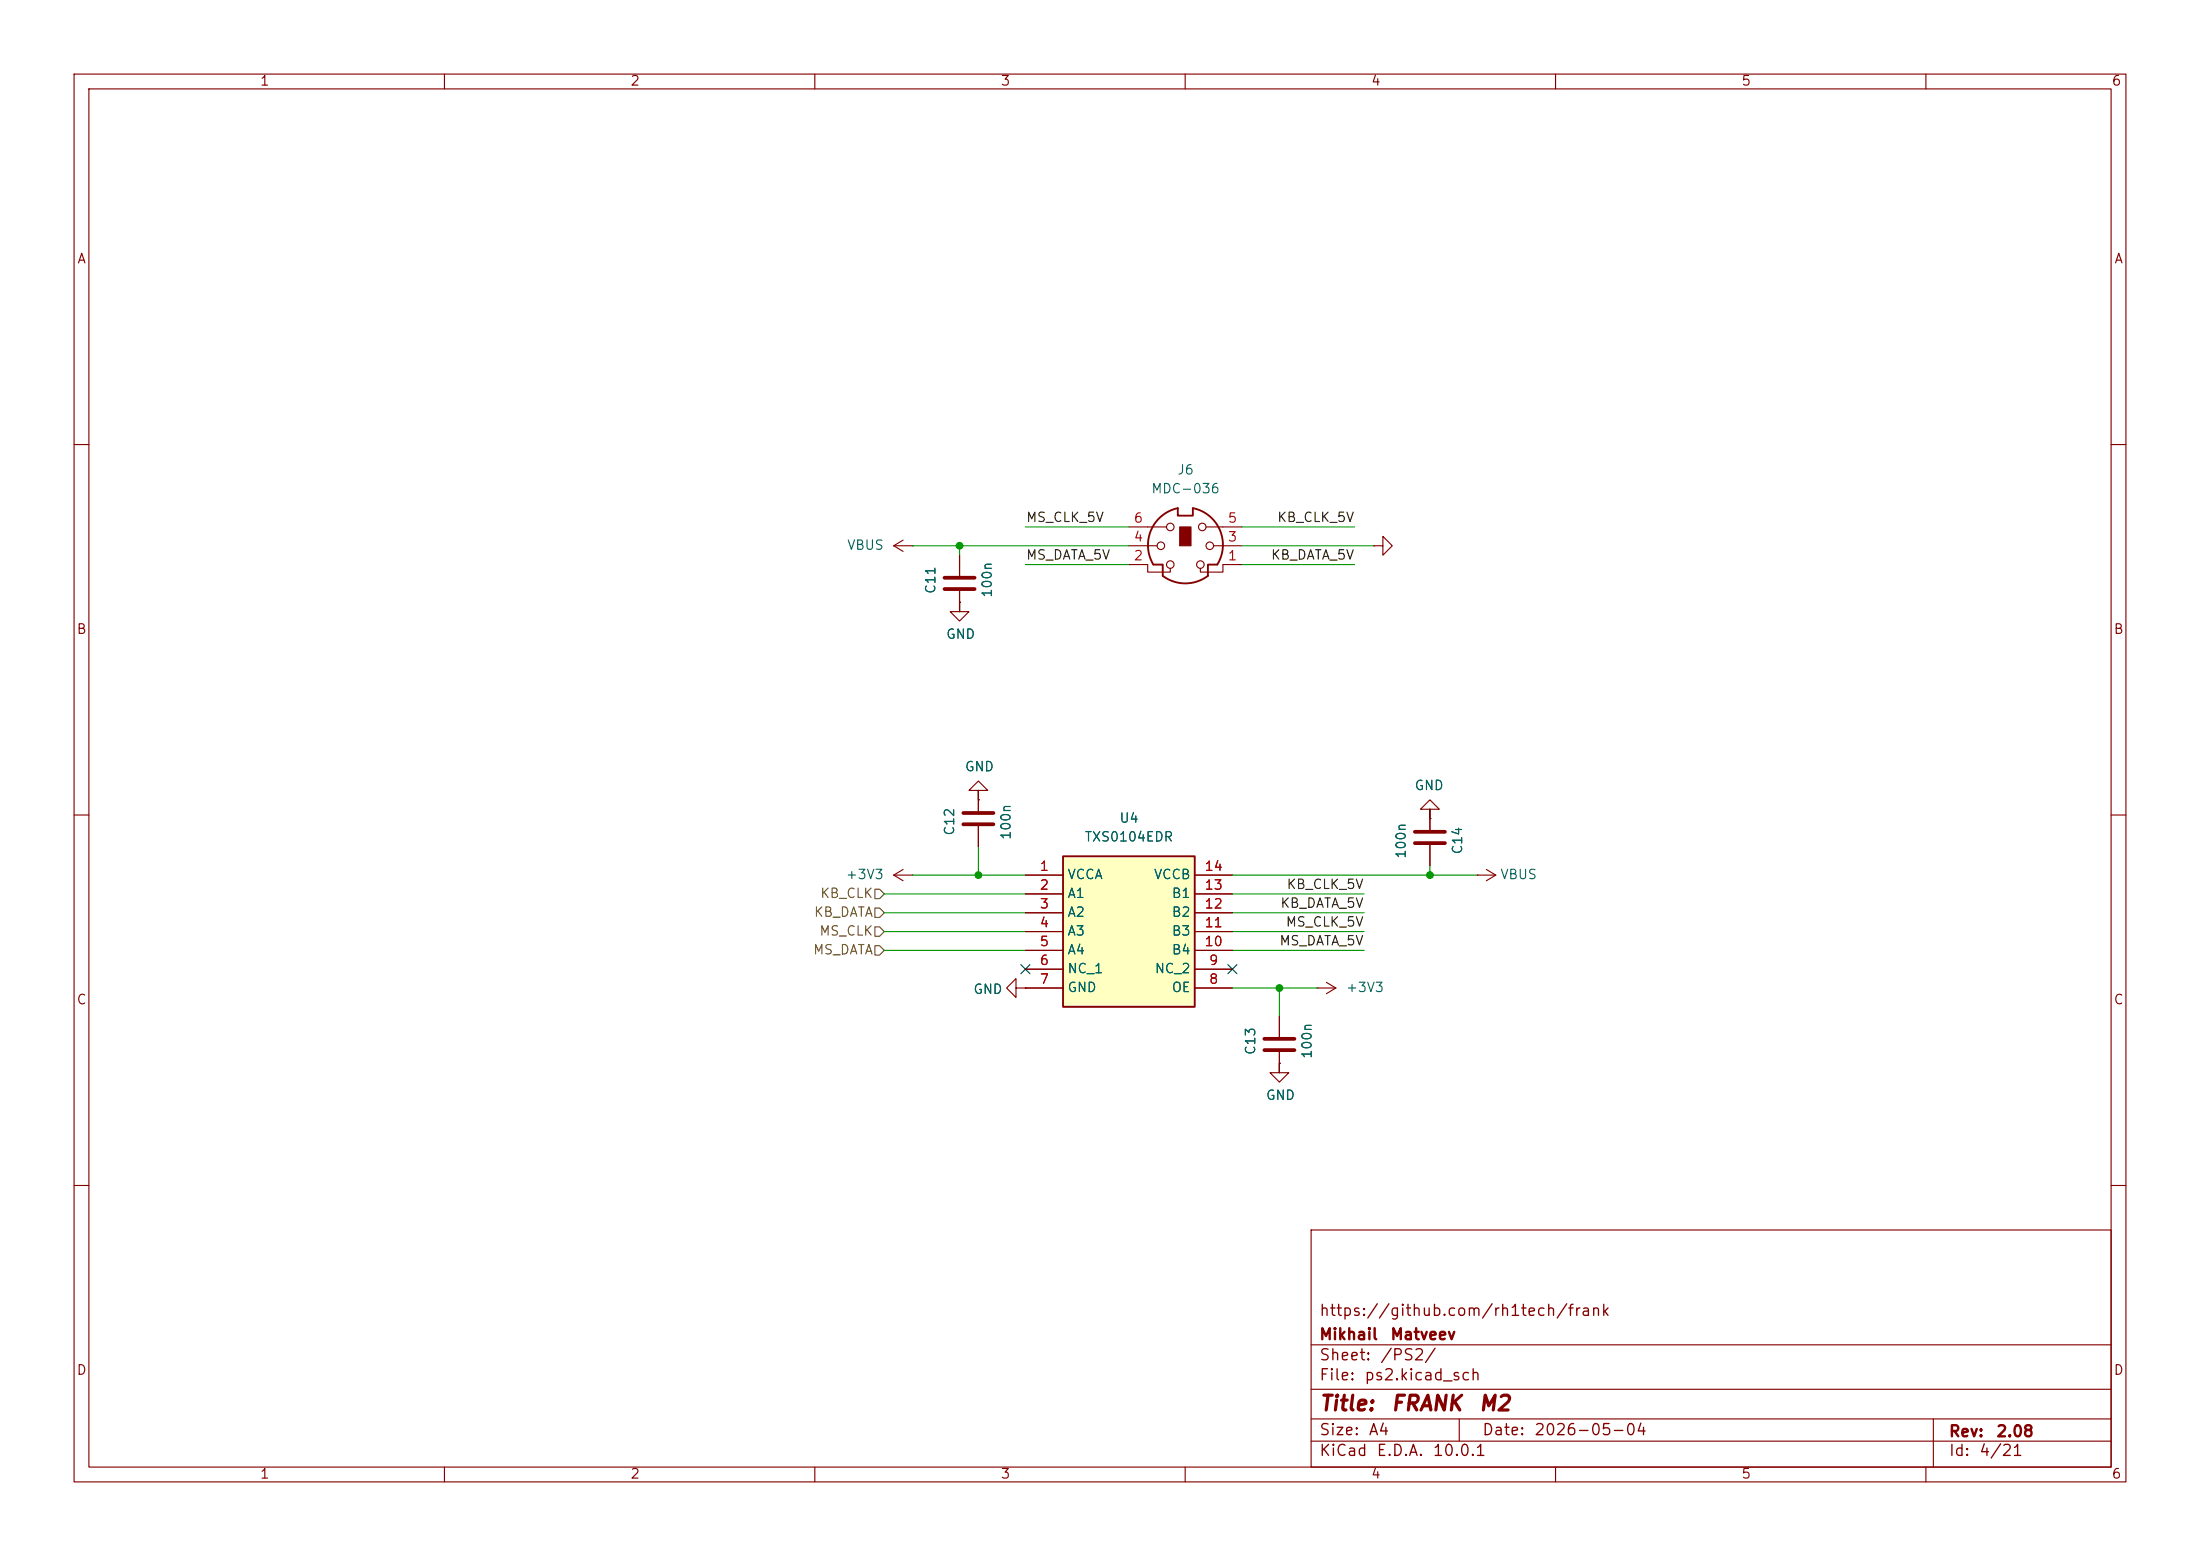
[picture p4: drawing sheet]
(kicad_sch
 (version 20260306)
 (generator "eeschema")
 (generator_version "10.0")
 (paper "A4")
 (title_block
  (title "${NAME} ${MODEL}")
  (date "${DATE}")
  (rev "${VERSION}")
  (company "Mikhail Matveev")
  (comment 1 "https://github.com/rh1tech/frank"))
 (lib_symbols
  (symbol "FRANK:C"
   (pin_numbers (hide yes))
   (pin_names
    (offset 0.254)) (exclude_from_sim no) (in_bom yes) (on_board yes)
   (in_pos_files yes)
   (duplicate_pin_numbers_are_jumpers no)
   (property "Reference" "C" (at 0.635 2.54 0) (show_name no) (do_not_autoplace no) (effects (font (size 1.27 1.27)) (justify left)))
   (property "Value" "C" (at 0.635 -2.54 0) (show_name no) (do_not_autoplace no) (effects (font (size 1.27 1.27)) (justify left)))
   (property "Footprint" "" (at 0.9652 -3.81 0) (show_name no) (do_not_autoplace no) (hide yes) (effects (font (size 1.27 1.27))))
   (property "Datasheet" "" (at 0 0 0) (show_name no) (do_not_autoplace no) (hide yes) (effects (font (size 1.27 1.27))))
   (property "Description" "Unpolarized capacitor" (at 0 0 0) (show_name no) (do_not_autoplace no) (hide yes) (effects (font (size 1.27 1.27))))
   (symbol "C_0_1"
    (polyline (pts (xy -2.032 0.762) (xy 2.032 0.762)) (stroke (width 0.508) (type default)) (fill (type none)))
    (polyline (pts (xy -2.032 -0.762) (xy 2.032 -0.762)) (stroke (width 0.508) (type default)) (fill (type none))))
   (symbol "C_1_1"
    (pin passive line (at 0 3.81 270) (length 2.794) (name "" (effects (font (size 1.27 1.27)))) (number "1" (effects (font (size 1.27 1.27)))))
    (pin passive line (at 0 -3.81 90) (length 2.794) (name "" (effects (font (size 1.27 1.27)))) (number "2" (effects (font (size 1.27 1.27))))))
   (embedded_fonts no))
  (symbol "FRANK:Mini-DIN-6"
   (pin_names
    (offset 1.016)) (exclude_from_sim no) (in_bom yes) (on_board yes)
   (in_pos_files yes)
   (duplicate_pin_numbers_are_jumpers no)
   (property "Reference" "J" (at 0 6.35 0) (show_name no) (do_not_autoplace no) (effects (font (size 1.27 1.27))))
   (property "Value" "Mini-DIN-6" (at 0 -6.35 0) (show_name no) (do_not_autoplace no) (effects (font (size 1.27 1.27))))
   (property "Footprint" "" (at 0 0 0) (show_name no) (do_not_autoplace no) (hide yes) (effects (font (size 1.27 1.27))))
   (property "Datasheet" "http://service.powerdynamics.com/ec/Catalog17/Section%2011.pdf" (at 0 0 0) (show_name no) (do_not_autoplace no) (hide yes) (effects (font (size 1.27 1.27))))
   (property "Description" "6-pin Mini-DIN connector" (at 0 0 0) (show_name no) (do_not_autoplace no) (hide yes) (effects (font (size 1.27 1.27))))
   (symbol "Mini-DIN-6_0_1"
    (polyline (pts (xy -4.318 -2.54) (xy -3.048 -2.54) (xy -3.048 -4.064)) (stroke (width 0.254) (type default)) (fill (type none)))
    (polyline (pts (xy -3.81 0) (xy -5.08 0)) (stroke (width 0) (type default)) (fill (type none)))
    (circle (center -3.302 0) (radius 0.508) (stroke (width 0) (type default)) (fill (type none)))
    (polyline (pts (xy -2.54 2.54) (xy -5.08 2.54)) (stroke (width 0) (type default)) (fill (type none)))
    (circle (center -2.032 2.54) (radius 0.508) (stroke (width 0) (type default)) (fill (type none)))
    (circle (center -2.032 -2.54) (radius 0.508) (stroke (width 0) (type default)) (fill (type none)))
    (polyline (pts (xy -2.032 -3.048) (xy -2.032 -3.556) (xy -5.08 -3.556) (xy -5.08 -2.54)) (stroke (width 0) (type default)) (fill (type none)))
    (polyline (pts (xy -1.016 5.08) (xy -1.016 4.064) (xy 1.016 4.064) (xy 1.016 5.08)) (stroke (width 0.254) (type default)) (fill (type none)))
    (rectangle (start -0.762 2.54) (end 0.762 0) (stroke (width 0) (type default)) (fill (type outline)))
    (arc (start 3.048 -4.064) (mid 0 -5.08) (end -3.048 -4.064) (stroke (width 0.254) (type default)) (fill (type none)))
    (arc (start 1.016 5.08) (mid 4.6646 2.1356) (end 4.318 -2.54) (stroke (width 0.254) (type default)) (fill (type none)))
    (arc (start -4.318 -2.54) (mid -4.6241 2.1181) (end -1.016 5.08) (stroke (width 0.254) (type default)) (fill (type none)))
    (circle (center 2.032 -2.54) (radius 0.508) (stroke (width 0) (type default)) (fill (type none)))
    (polyline (pts (xy 2.032 -3.048) (xy 2.032 -3.556) (xy 5.08 -3.556) (xy 5.08 -2.54)) (stroke (width 0) (type default)) (fill (type none)))
    (circle (center 2.286 2.54) (radius 0.508) (stroke (width 0) (type default)) (fill (type none)))
    (polyline (pts (xy 2.794 2.54) (xy 5.08 2.54)) (stroke (width 0) (type default)) (fill (type none)))
    (circle (center 3.302 0) (radius 0.508) (stroke (width 0) (type default)) (fill (type none)))
    (polyline (pts (xy 4.318 -2.54) (xy 3.048 -2.54) (xy 3.048 -4.064)) (stroke (width 0.254) (type default)) (fill (type none)))
    (polyline (pts (xy 5.08 0) (xy 3.81 0)) (stroke (width 0) (type default)) (fill (type none))))
   (symbol "Mini-DIN-6_1_1"
    (pin passive line (at 7.62 -2.54 180) (length 2.54) (name "" (effects (font (size 1.27 1.27)))) (number "1" (effects (font (size 1.27 1.27)))))
    (pin passive line (at -7.62 -2.54 0) (length 2.54) (name "" (effects (font (size 1.27 1.27)))) (number "2" (effects (font (size 1.27 1.27)))))
    (pin passive line (at 7.62 0 180) (length 2.54) (name "" (effects (font (size 1.27 1.27)))) (number "3" (effects (font (size 1.27 1.27)))))
    (pin passive line (at -7.62 0 0) (length 2.54) (name "" (effects (font (size 1.27 1.27)))) (number "4" (effects (font (size 1.27 1.27)))))
    (pin passive line (at 7.62 2.54 180) (length 2.54) (name "" (effects (font (size 1.27 1.27)))) (number "5" (effects (font (size 1.27 1.27)))))
    (pin passive line (at -7.62 2.54 0) (length 2.54) (name "" (effects (font (size 1.27 1.27)))) (number "6" (effects (font (size 1.27 1.27))))))
   (embedded_fonts no))
  (symbol "FRANK:TXS0104EDR" (exclude_from_sim no) (in_bom yes) (on_board yes)
   (in_pos_files yes)
   (duplicate_pin_numbers_are_jumpers no)
   (property "Reference" "IC" (at 24.13 7.62 0) (show_name no) (do_not_autoplace no) (effects (font (size 1.27 1.27)) (justify left top)))
   (property "Value" "TXS0104EDR" (at 24.13 5.08 0) (show_name no) (do_not_autoplace no) (effects (font (size 1.27 1.27)) (justify left top)))
   (property "Footprint" "FRANK:SOIC-14_P1.27mm" (at 24.13 -94.92 0) (show_name no) (do_not_autoplace no) (hide yes) (effects (font (size 1.27 1.27)) (justify left top)))
   (property "Datasheet" "http://www.ti.com/lit/gpn/txs0104e" (at 24.13 -194.92 0) (show_name no) (do_not_autoplace no) (hide yes) (effects (font (size 1.27 1.27)) (justify left top)))
   (property "Description" "4-Bit Bidirectional Voltage-Level Shifter for Open-Drain and Push-Pull Applications" (at 0 0 0) (show_name no) (do_not_autoplace no) (hide yes) (effects (font (size 1.27 1.27))))
   (property "Height" "1.75" (at 24.13 -394.92 0) (show_name no) (do_not_autoplace no) (hide yes) (effects (font (size 1.27 1.27)) (justify left top)))
   (property "Mouser Part Number" "595-TXS0104EDR" (at 24.13 -494.92 0) (show_name no) (do_not_autoplace no) (hide yes) (effects (font (size 1.27 1.27)) (justify left top)))
   (property "Mouser Price/Stock" "https://www.mouser.co.uk/ProductDetail/Texas-Instruments/TXS0104EDR?qs=7kv20MEVUljeQYQBZTsYxg%3D%3D" (at 24.13 -594.92 0) (show_name no) (do_not_autoplace no) (hide yes) (effects (font (size 1.27 1.27)) (justify left top)))
   (property "Manufacturer_Name" "Texas Instruments" (at 24.13 -694.92 0) (show_name no) (do_not_autoplace no) (hide yes) (effects (font (size 1.27 1.27)) (justify left top)))
   (property "Manufacturer_Part_Number" "TXS0104EDR" (at 24.13 -794.92 0) (show_name no) (do_not_autoplace no) (hide yes) (effects (font (size 1.27 1.27)) (justify left top)))
   (symbol "TXS0104EDR_1_1"
    (rectangle (start 5.08 2.54) (end 22.86 -17.78) (stroke (width 0.254) (type default)) (fill (type background)))
    (pin passive line (at 0 0 0) (length 5.08) (name "VCCA" (effects (font (size 1.27 1.27)))) (number "1" (effects (font (size 1.27 1.27)))))
    (pin passive line (at 0 -2.54 0) (length 5.08) (name "A1" (effects (font (size 1.27 1.27)))) (number "2" (effects (font (size 1.27 1.27)))))
    (pin passive line (at 0 -5.08 0) (length 5.08) (name "A2" (effects (font (size 1.27 1.27)))) (number "3" (effects (font (size 1.27 1.27)))))
    (pin passive line (at 0 -7.62 0) (length 5.08) (name "A3" (effects (font (size 1.27 1.27)))) (number "4" (effects (font (size 1.27 1.27)))))
    (pin passive line (at 0 -10.16 0) (length 5.08) (name "A4" (effects (font (size 1.27 1.27)))) (number "5" (effects (font (size 1.27 1.27)))))
    (pin passive line (at 0 -12.7 0) (length 5.08) (name "NC_1" (effects (font (size 1.27 1.27)))) (number "6" (effects (font (size 1.27 1.27)))))
    (pin passive line (at 0 -15.24 0) (length 5.08) (name "GND" (effects (font (size 1.27 1.27)))) (number "7" (effects (font (size 1.27 1.27)))))
    (pin passive line (at 27.94 -15.24 180) (length 5.08) (name "OE" (effects (font (size 1.27 1.27)))) (number "8" (effects (font (size 1.27 1.27)))))
    (pin passive line (at 27.94 -12.7 180) (length 5.08) (name "NC_2" (effects (font (size 1.27 1.27)))) (number "9" (effects (font (size 1.27 1.27)))))
    (pin passive line (at 27.94 -10.16 180) (length 5.08) (name "B4" (effects (font (size 1.27 1.27)))) (number "10" (effects (font (size 1.27 1.27)))))
    (pin passive line (at 27.94 -7.62 180) (length 5.08) (name "B3" (effects (font (size 1.27 1.27)))) (number "11" (effects (font (size 1.27 1.27)))))
    (pin passive line (at 27.94 -5.08 180) (length 5.08) (name "B2" (effects (font (size 1.27 1.27)))) (number "12" (effects (font (size 1.27 1.27)))))
    (pin passive line (at 27.94 -2.54 180) (length 5.08) (name "B1" (effects (font (size 1.27 1.27)))) (number "13" (effects (font (size 1.27 1.27)))))
    (pin passive line (at 27.94 0 180) (length 5.08) (name "VCCB" (effects (font (size 1.27 1.27)))) (number "14" (effects (font (size 1.27 1.27))))))
   (embedded_fonts no))
  (symbol "power:+3V3"
   (power global)
   (pin_numbers (hide yes))
   (pin_names
    (offset 0) (hide yes)) (exclude_from_sim no) (in_bom yes) (on_board yes)
   (in_pos_files yes)
   (duplicate_pin_numbers_are_jumpers no)
   (property "Reference" "#PWR" (at 0 -3.81 0) (show_name no) (do_not_autoplace no) (hide yes) (effects (font (size 1.27 1.27))))
   (property "Value" "+3V3" (at 0 3.556 0) (show_name no) (do_not_autoplace no) (effects (font (size 1.27 1.27))))
   (property "Footprint" "" (at 0 0 0) (show_name no) (do_not_autoplace no) (hide yes) (effects (font (size 1.27 1.27))))
   (property "Datasheet" "" (at 0 0 0) (show_name no) (do_not_autoplace no) (hide yes) (effects (font (size 1.27 1.27))))
   (property "Description" "Power symbol creates a global label with name \"+3V3\"" (at 0 0 0) (show_name no) (do_not_autoplace no) (hide yes) (effects (font (size 1.27 1.27))))
   (symbol "+3V3_0_1"
    (polyline (pts (xy -0.762 1.27) (xy 0 2.54)) (stroke (width 0) (type default)) (fill (type none)))
    (polyline (pts (xy 0 2.54) (xy 0.762 1.27)) (stroke (width 0) (type default)) (fill (type none)))
    (polyline (pts (xy 0 0) (xy 0 2.54)) (stroke (width 0) (type default)) (fill (type none))))
   (symbol "+3V3_1_1"
    (pin power_in line (at 0 0 90) (length 0) (name "" (effects (font (size 1.27 1.27)))) (number "1" (effects (font (size 1.27 1.27))))))
   (embedded_fonts no))
  (symbol "power:GND"
   (power global)
   (pin_numbers (hide yes))
   (pin_names
    (offset 0) (hide yes)) (exclude_from_sim no) (in_bom yes) (on_board yes)
   (in_pos_files yes)
   (duplicate_pin_numbers_are_jumpers no)
   (property "Reference" "#PWR" (at 0 -6.35 0) (show_name no) (do_not_autoplace no) (hide yes) (effects (font (size 1.27 1.27))))
   (property "Value" "GND" (at 0 -3.81 0) (show_name no) (do_not_autoplace no) (effects (font (size 1.27 1.27))))
   (property "Footprint" "" (at 0 0 0) (show_name no) (do_not_autoplace no) (hide yes) (effects (font (size 1.27 1.27))))
   (property "Datasheet" "" (at 0 0 0) (show_name no) (do_not_autoplace no) (hide yes) (effects (font (size 1.27 1.27))))
   (property "Description" "Power symbol creates a global label with name \"GND\" , ground" (at 0 0 0) (show_name no) (do_not_autoplace no) (hide yes) (effects (font (size 1.27 1.27))))
   (symbol "GND_0_1"
    (polyline (pts (xy 0 0) (xy 0 -1.27) (xy 1.27 -1.27) (xy 0 -2.54) (xy -1.27 -1.27) (xy 0 -1.27)) (stroke (width 0) (type default)) (fill (type none))))
   (symbol "GND_1_1"
    (pin power_in line (at 0 0 270) (length 0) (name "" (effects (font (size 1.27 1.27)))) (number "1" (effects (font (size 1.27 1.27))))))
   (embedded_fonts no))
  (symbol "power:VBUS"
   (power global)
   (pin_numbers (hide yes))
   (pin_names
    (offset 0) (hide yes)) (exclude_from_sim no) (in_bom yes) (on_board yes)
   (in_pos_files yes)
   (duplicate_pin_numbers_are_jumpers no)
   (property "Reference" "#PWR" (at 0 -3.81 0) (show_name no) (do_not_autoplace no) (hide yes) (effects (font (size 1.27 1.27))))
   (property "Value" "VBUS" (at 0 3.556 0) (show_name no) (do_not_autoplace no) (effects (font (size 1.27 1.27))))
   (property "Footprint" "" (at 0 0 0) (show_name no) (do_not_autoplace no) (hide yes) (effects (font (size 1.27 1.27))))
   (property "Datasheet" "" (at 0 0 0) (show_name no) (do_not_autoplace no) (hide yes) (effects (font (size 1.27 1.27))))
   (property "Description" "Power symbol creates a global label with name \"VBUS\"" (at 0 0 0) (show_name no) (do_not_autoplace no) (hide yes) (effects (font (size 1.27 1.27))))
   (symbol "VBUS_0_1"
    (polyline (pts (xy -0.762 1.27) (xy 0 2.54)) (stroke (width 0) (type default)) (fill (type none)))
    (polyline (pts (xy 0 2.54) (xy 0.762 1.27)) (stroke (width 0) (type default)) (fill (type none)))
    (polyline (pts (xy 0 0) (xy 0 2.54)) (stroke (width 0) (type default)) (fill (type none))))
   (symbol "VBUS_1_1"
    (pin power_in line (at 0 0 90) (length 0) (name "" (effects (font (size 1.27 1.27)))) (number "1" (effects (font (size 1.27 1.27))))))
   (embedded_fonts no)))
 (junction
  (at 129.54 73.66)
  (diameter 0)
  (color 0 0 0 0))
 (junction
  (at 193.04 118.11)
  (diameter 0)
  (color 0 0 0 0))
 (junction
  (at 172.72 133.35)
  (diameter 0)
  (color 0 0 0 0))
 (junction
  (at 132.08 118.11)
  (diameter 0)
  (color 0 0 0 0))
 (no_connect
  (at 138.43 130.81))
 (no_connect
  (at 166.37 130.81))
 (wire
  (pts (xy 172.72 137.16) (xy 172.72 133.35))
  (stroke (width 0) (type default)))
 (wire
  (pts (xy 138.43 120.65) (xy 119.38 120.65))
  (stroke (width 0) (type default)))
 (wire
  (pts (xy 185.42 73.66) (xy 167.64 73.66))
  (stroke (width 0) (type default)))
 (wire
  (pts (xy 172.72 144.78) (xy 172.72 143.51))
  (stroke (width 0) (type default)))
 (wire
  (pts (xy 166.37 118.11) (xy 193.04 118.11))
  (stroke (width 0) (type default)))
 (wire
  (pts (xy 123.19 118.11) (xy 132.08 118.11))
  (stroke (width 0) (type default)))
 (wire
  (pts (xy 184.15 128.27) (xy 166.37 128.27))
  (stroke (width 0) (type default)))
 (wire
  (pts (xy 184.15 125.73) (xy 166.37 125.73))
  (stroke (width 0) (type default)))
 (wire
  (pts (xy 172.72 133.35) (xy 166.37 133.35))
  (stroke (width 0) (type default)))
 (wire
  (pts (xy 132.08 106.68) (xy 132.08 107.95))
  (stroke (width 0) (type default)))
 (wire
  (pts (xy 199.39 118.11) (xy 193.04 118.11))
  (stroke (width 0) (type default)))
 (wire
  (pts (xy 138.43 128.27) (xy 119.38 128.27))
  (stroke (width 0) (type default)))
 (wire
  (pts (xy 123.19 73.66) (xy 129.54 73.66))
  (stroke (width 0) (type default)))
 (wire
  (pts (xy 129.54 74.93) (xy 129.54 73.66))
  (stroke (width 0) (type default)))
 (wire
  (pts (xy 138.43 71.12) (xy 152.4 71.12))
  (stroke (width 0) (type default)))
 (wire
  (pts (xy 132.08 114.3) (xy 132.08 118.11))
  (stroke (width 0) (type default)))
 (wire
  (pts (xy 138.43 76.2) (xy 152.4 76.2))
  (stroke (width 0) (type default)))
 (wire
  (pts (xy 193.04 109.22) (xy 193.04 110.49))
  (stroke (width 0) (type default)))
 (wire
  (pts (xy 129.54 82.55) (xy 129.54 81.28))
  (stroke (width 0) (type default)))
 (wire
  (pts (xy 138.43 123.19) (xy 119.38 123.19))
  (stroke (width 0) (type default)))
 (wire
  (pts (xy 129.54 73.66) (xy 152.4 73.66))
  (stroke (width 0) (type default)))
 (wire
  (pts (xy 167.64 71.12) (xy 182.88 71.12))
  (stroke (width 0) (type default)))
 (wire
  (pts (xy 184.15 123.19) (xy 166.37 123.19))
  (stroke (width 0) (type default)))
 (wire
  (pts (xy 167.64 76.2) (xy 182.88 76.2))
  (stroke (width 0) (type default)))
 (wire
  (pts (xy 177.8 133.35) (xy 172.72 133.35))
  (stroke (width 0) (type default)))
 (wire
  (pts (xy 132.08 118.11) (xy 138.43 118.11))
  (stroke (width 0) (type default)))
 (wire
  (pts (xy 138.43 125.73) (xy 119.38 125.73))
  (stroke (width 0) (type default)))
 (wire
  (pts (xy 193.04 116.84) (xy 193.04 118.11))
  (stroke (width 0) (type default)))
 (wire
  (pts (xy 184.15 120.65) (xy 166.37 120.65))
  (stroke (width 0) (type default)))
 (label "KB_CLK_5V"
  (at 184.15 120.65 180)
  (effects (font (size 1.27 1.27)) (justify right bottom)))
 (label "KB_DATA_5V"
  (at 184.15 123.19 180)
  (effects (font (size 1.27 1.27)) (justify right bottom)))
 (label "MS_DATA_5V"
  (at 184.15 128.27 180)
  (effects (font (size 1.27 1.27)) (justify right bottom)))
 (label "MS_CLK_5V"
  (at 184.15 125.73 180)
  (effects (font (size 1.27 1.27)) (justify right bottom)))
 (label "MS_CLK_5V"
  (at 138.43 71.12 0)
  (effects (font (size 1.27 1.27)) (justify left bottom)))
 (label "MS_DATA_5V"
  (at 138.43 76.2 0)
  (effects (font (size 1.27 1.27)) (justify left bottom)))
 (label "KB_CLK_5V"
  (at 182.88 71.12 180)
  (effects (font (size 1.27 1.27)) (justify right bottom)))
 (label "KB_DATA_5V"
  (at 182.88 76.2 180)
  (effects (font (size 1.27 1.27)) (justify right bottom)))
 (hierarchical_label "KB_DATA"
  (shape input)
  (at 119.38 123.19 180)
  (effects (font (size 1.27 1.27)) (justify right)))
 (hierarchical_label "MS_DATA"
  (shape input)
  (at 119.38 128.27 180)
  (effects (font (size 1.27 1.27)) (justify right)))
 (hierarchical_label "MS_CLK"
  (shape input)
  (at 119.38 125.73 180)
  (effects (font (size 1.27 1.27)) (justify right)))
 (hierarchical_label "KB_CLK"
  (shape input)
  (at 119.38 120.65 180)
  (effects (font (size 1.27 1.27)) (justify right)))
 (symbol
  (lib_id "FRANK:C")
  (at 129.54 78.74 0)
  (unit 1)
  (body_style 1)
  (exclude_from_sim no)
  (in_bom yes)
  (on_board yes)
  (in_pos_files yes)
  (dnp no)
  (property "Reference" "C11" (at 125.73 80.264 90) (show_name no) (do_not_autoplace no) (effects (font (size 1.27 1.27)) (justify left)))
  (property "Value" "100n" (at 133.35 80.772 90) (show_name no) (do_not_autoplace no) (effects (font (size 1.27 1.27)) (justify left)))
  (property "Footprint" "FRANK:C_0805_2012Metric" (at 130.5052 82.55 0) (hide yes) (show_name no) (do_not_autoplace no) (effects (font (size 1.27 1.27))))
  (property "Datasheet" "" (at 129.54 78.74 0) (hide yes) (show_name no) (do_not_autoplace no) (effects (font (size 1.27 1.27))))
  (property "Description" "Unpolarized capacitor" (at 129.54 78.74 0) (hide yes) (show_name no) (do_not_autoplace no) (effects (font (size 1.27 1.27))))
  (property "AliExpress" "https://www.aliexpress.com/item/33008008276.html" (at 129.54 78.74 0) (hide yes) (show_name no) (do_not_autoplace no) (effects (font (size 1.27 1.27))))
  (property "Attrition Qty" "" (at 129.54 78.74 90) (hide yes) (show_name no) (do_not_autoplace no) (effects (font (size 1.27 1.27))))
  (property "Category" "" (at 129.54 78.74 90) (hide yes) (show_name no) (do_not_autoplace no) (effects (font (size 1.27 1.27))))
  (property "Class" "" (at 129.54 78.74 90) (hide yes) (show_name no) (do_not_autoplace no) (effects (font (size 1.27 1.27))))
  (property "Crystal Type" "" (at 129.54 78.74 90) (hide yes) (show_name no) (do_not_autoplace no) (effects (font (size 1.27 1.27))))
  (property "Frequency" "" (at 129.54 78.74 90) (hide yes) (show_name no) (do_not_autoplace no) (effects (font (size 1.27 1.27))))
  (property "Frequency Stability" "" (at 129.54 78.74 90) (hide yes) (show_name no) (do_not_autoplace no) (effects (font (size 1.27 1.27))))
  (property "Frequency Tolerance" "" (at 129.54 78.74 90) (hide yes) (show_name no) (do_not_autoplace no) (effects (font (size 1.27 1.27))))
  (property "Load Capacitance" "" (at 129.54 78.74 90) (hide yes) (show_name no) (do_not_autoplace no) (effects (font (size 1.27 1.27))))
  (property "Manufacturer" "" (at 129.54 78.74 90) (hide yes) (show_name no) (do_not_autoplace no) (effects (font (size 1.27 1.27))))
  (property "Minimum Qty" "" (at 129.54 78.74 90) (hide yes) (show_name no) (do_not_autoplace no) (effects (font (size 1.27 1.27))))
  (property "Normal Temperature Frequency Tolerance" "" (at 129.54 78.74 90) (hide yes) (show_name no) (do_not_autoplace no) (effects (font (size 1.27 1.27))))
  (property "Operating Temperature" "" (at 129.54 78.74 90) (hide yes) (show_name no) (do_not_autoplace no) (effects (font (size 1.27 1.27))))
  (property "Part" "" (at 129.54 78.74 90) (hide yes) (show_name no) (do_not_autoplace no) (effects (font (size 1.27 1.27))))
  (property "Process" "" (at 129.54 78.74 90) (hide yes) (show_name no) (do_not_autoplace no) (effects (font (size 1.27 1.27))))
  (property "Stock" "" (at 129.54 78.74 90) (hide yes) (show_name no) (do_not_autoplace no) (effects (font (size 1.27 1.27))))
  (property "Type" "" (at 129.54 78.74 90) (hide yes) (show_name no) (do_not_autoplace no) (effects (font (size 1.27 1.27))))
  (pin "1")
  (pin "2"))
 (symbol
  (lib_id "power:+3V3")
  (at 177.8 133.35 270)
  (unit 1)
  (body_style 1)
  (exclude_from_sim no)
  (in_bom yes)
  (on_board yes)
  (in_pos_files yes)
  (dnp no)
  (fields_autoplaced yes)
  (property "Reference" "#PWR051" (at 173.99 133.35 0) (hide yes) (show_name no) (do_not_autoplace no) (effects (font (size 1.27 1.27))))
  (property "Value" "+3V3" (at 181.61 133.3499 90) (show_name no) (do_not_autoplace no) (effects (font (size 1.27 1.27)) (justify left)))
  (property "Footprint" "" (at 177.8 133.35 0) (hide yes) (show_name no) (do_not_autoplace no) (effects (font (size 1.27 1.27))))
  (property "Datasheet" "" (at 177.8 133.35 0) (hide yes) (show_name no) (do_not_autoplace no) (effects (font (size 1.27 1.27))))
  (property "Description" "Power symbol creates a global label with name \"+3V3\"" (at 177.8 133.35 0) (hide yes) (show_name no) (do_not_autoplace no) (effects (font (size 1.27 1.27))))
  (pin "1"))
 (symbol
  (lib_id "FRANK:Mini-DIN-6")
  (at 160.02 73.66 0)
  (unit 1)
  (body_style 1)
  (exclude_from_sim no)
  (in_bom yes)
  (on_board yes)
  (in_pos_files yes)
  (dnp no)
  (fields_autoplaced yes)
  (property "Reference" "J6" (at 160.0377 63.5 0) (show_name no) (do_not_autoplace no) (effects (font (size 1.27 1.27))))
  (property "Value" "MDC-036" (at 160.0377 66.04 0) (show_name no) (do_not_autoplace no) (effects (font (size 1.27 1.27))))
  (property "Footprint" "FRANK:MiniDIN_6pin_Female" (at 160.02 73.66 0) (hide yes) (show_name no) (do_not_autoplace no) (effects (font (size 1.27 1.27))))
  (property "Datasheet" "http://service.powerdynamics.com/ec/Catalog17/Section%2011.pdf" (at 160.02 73.66 0) (hide yes) (show_name no) (do_not_autoplace no) (effects (font (size 1.27 1.27))))
  (property "Description" "6-pin Mini-DIN connector" (at 160.02 73.66 0) (hide yes) (show_name no) (do_not_autoplace no) (effects (font (size 1.27 1.27))))
  (property "AliExpress" "https://www.aliexpress.com/item/4000106131593.html" (at 160.02 73.66 0) (hide yes) (show_name no) (do_not_autoplace no) (effects (font (size 1.27 1.27))))
  (property "Attrition Qty" "" (at 160.02 73.66 0) (hide yes) (show_name no) (do_not_autoplace no) (effects (font (size 1.27 1.27))))
  (property "Category" "" (at 160.02 73.66 0) (hide yes) (show_name no) (do_not_autoplace no) (effects (font (size 1.27 1.27))))
  (property "Class" "" (at 160.02 73.66 0) (hide yes) (show_name no) (do_not_autoplace no) (effects (font (size 1.27 1.27))))
  (property "Crystal Type" "" (at 160.02 73.66 0) (hide yes) (show_name no) (do_not_autoplace no) (effects (font (size 1.27 1.27))))
  (property "Frequency" "" (at 160.02 73.66 0) (hide yes) (show_name no) (do_not_autoplace no) (effects (font (size 1.27 1.27))))
  (property "Frequency Stability" "" (at 160.02 73.66 0) (hide yes) (show_name no) (do_not_autoplace no) (effects (font (size 1.27 1.27))))
  (property "Frequency Tolerance" "" (at 160.02 73.66 0) (hide yes) (show_name no) (do_not_autoplace no) (effects (font (size 1.27 1.27))))
  (property "Load Capacitance" "" (at 160.02 73.66 0) (hide yes) (show_name no) (do_not_autoplace no) (effects (font (size 1.27 1.27))))
  (property "Manufacturer" "" (at 160.02 73.66 0) (hide yes) (show_name no) (do_not_autoplace no) (effects (font (size 1.27 1.27))))
  (property "Minimum Qty" "" (at 160.02 73.66 0) (hide yes) (show_name no) (do_not_autoplace no) (effects (font (size 1.27 1.27))))
  (property "Normal Temperature Frequency Tolerance" "" (at 160.02 73.66 0) (hide yes) (show_name no) (do_not_autoplace no) (effects (font (size 1.27 1.27))))
  (property "Operating Temperature" "" (at 160.02 73.66 0) (hide yes) (show_name no) (do_not_autoplace no) (effects (font (size 1.27 1.27))))
  (property "Part" "" (at 160.02 73.66 0) (hide yes) (show_name no) (do_not_autoplace no) (effects (font (size 1.27 1.27))))
  (property "Process" "" (at 160.02 73.66 0) (hide yes) (show_name no) (do_not_autoplace no) (effects (font (size 1.27 1.27))))
  (property "Stock" "" (at 160.02 73.66 0) (hide yes) (show_name no) (do_not_autoplace no) (effects (font (size 1.27 1.27))))
  (property "Type" "" (at 160.02 73.66 0) (hide yes) (show_name no) (do_not_autoplace no) (effects (font (size 1.27 1.27))))
  (pin "1")
  (pin "2")
  (pin "3")
  (pin "4")
  (pin "5")
  (pin "6"))
 (symbol
  (lib_id "FRANK:C")
  (at 132.08 110.49 0)
  (mirror x)
  (unit 1)
  (body_style 1)
  (exclude_from_sim no)
  (in_bom yes)
  (on_board yes)
  (in_pos_files yes)
  (dnp no)
  (property "Reference" "C12" (at 128.27 108.966 90) (show_name no) (do_not_autoplace no) (effects (font (size 1.27 1.27)) (justify left)))
  (property "Value" "100n" (at 135.89 108.458 90) (show_name no) (do_not_autoplace no) (effects (font (size 1.27 1.27)) (justify left)))
  (property "Footprint" "FRANK:C_0805_2012Metric" (at 133.0452 106.68 0) (hide yes) (show_name no) (do_not_autoplace no) (effects (font (size 1.27 1.27))))
  (property "Datasheet" "" (at 132.08 110.49 0) (hide yes) (show_name no) (do_not_autoplace no) (effects (font (size 1.27 1.27))))
  (property "Description" "Unpolarized capacitor" (at 132.08 110.49 0) (hide yes) (show_name no) (do_not_autoplace no) (effects (font (size 1.27 1.27))))
  (property "AliExpress" "https://www.aliexpress.com/item/33008008276.html" (at 132.08 110.49 0) (hide yes) (show_name no) (do_not_autoplace no) (effects (font (size 1.27 1.27))))
  (property "Attrition Qty" "" (at 132.08 110.49 90) (hide yes) (show_name no) (do_not_autoplace no) (effects (font (size 1.27 1.27))))
  (property "Category" "" (at 132.08 110.49 90) (hide yes) (show_name no) (do_not_autoplace no) (effects (font (size 1.27 1.27))))
  (property "Class" "" (at 132.08 110.49 90) (hide yes) (show_name no) (do_not_autoplace no) (effects (font (size 1.27 1.27))))
  (property "Crystal Type" "" (at 132.08 110.49 90) (hide yes) (show_name no) (do_not_autoplace no) (effects (font (size 1.27 1.27))))
  (property "Frequency" "" (at 132.08 110.49 90) (hide yes) (show_name no) (do_not_autoplace no) (effects (font (size 1.27 1.27))))
  (property "Frequency Stability" "" (at 132.08 110.49 90) (hide yes) (show_name no) (do_not_autoplace no) (effects (font (size 1.27 1.27))))
  (property "Frequency Tolerance" "" (at 132.08 110.49 90) (hide yes) (show_name no) (do_not_autoplace no) (effects (font (size 1.27 1.27))))
  (property "Load Capacitance" "" (at 132.08 110.49 90) (hide yes) (show_name no) (do_not_autoplace no) (effects (font (size 1.27 1.27))))
  (property "Manufacturer" "" (at 132.08 110.49 90) (hide yes) (show_name no) (do_not_autoplace no) (effects (font (size 1.27 1.27))))
  (property "Minimum Qty" "" (at 132.08 110.49 90) (hide yes) (show_name no) (do_not_autoplace no) (effects (font (size 1.27 1.27))))
  (property "Normal Temperature Frequency Tolerance" "" (at 132.08 110.49 90) (hide yes) (show_name no) (do_not_autoplace no) (effects (font (size 1.27 1.27))))
  (property "Operating Temperature" "" (at 132.08 110.49 90) (hide yes) (show_name no) (do_not_autoplace no) (effects (font (size 1.27 1.27))))
  (property "Part" "" (at 132.08 110.49 90) (hide yes) (show_name no) (do_not_autoplace no) (effects (font (size 1.27 1.27))))
  (property "Process" "" (at 132.08 110.49 90) (hide yes) (show_name no) (do_not_autoplace no) (effects (font (size 1.27 1.27))))
  (property "Stock" "" (at 132.08 110.49 90) (hide yes) (show_name no) (do_not_autoplace no) (effects (font (size 1.27 1.27))))
  (property "Type" "" (at 132.08 110.49 90) (hide yes) (show_name no) (do_not_autoplace no) (effects (font (size 1.27 1.27))))
  (pin "1")
  (pin "2"))
 (symbol
  (lib_id "FRANK:TXS0104EDR")
  (at 138.43 118.11 0)
  (unit 1)
  (body_style 1)
  (exclude_from_sim no)
  (in_bom yes)
  (on_board yes)
  (in_pos_files yes)
  (dnp no)
  (fields_autoplaced yes)
  (property "Reference" "U4" (at 152.4 110.49 0) (show_name no) (do_not_autoplace no) (effects (font (size 1.27 1.27))))
  (property "Value" "TXS0104EDR" (at 152.4 113.03 0) (show_name no) (do_not_autoplace no) (effects (font (size 1.27 1.27))))
  (property "Footprint" "FRANK:SOIC-14_P1.27mm" (at 162.56 213.03 0) (hide yes) (show_name no) (do_not_autoplace no) (effects (font (size 1.27 1.27)) (justify left top)))
  (property "Datasheet" "http://www.ti.com/lit/gpn/txs0104e" (at 162.56 313.03 0) (hide yes) (show_name no) (do_not_autoplace no) (effects (font (size 1.27 1.27)) (justify left top)))
  (property "Description" "4-Bit Bidirectional Voltage-Level Shifter for Open-Drain and Push-Pull Applications" (at 138.43 118.11 0) (hide yes) (show_name no) (do_not_autoplace no) (effects (font (size 1.27 1.27))))
  (property "Height" "1.75" (at 162.56 513.03 0) (hide yes) (show_name no) (do_not_autoplace no) (effects (font (size 1.27 1.27)) (justify left top)))
  (property "Mouser Part Number" "595-TXS0104EDR" (at 162.56 613.03 0) (hide yes) (show_name no) (do_not_autoplace no) (effects (font (size 1.27 1.27)) (justify left top)))
  (property "Mouser Price/Stock" "https://www.mouser.co.uk/ProductDetail/Texas-Instruments/TXS0104EDR?qs=7kv20MEVUljeQYQBZTsYxg%3D%3D" (at 162.56 713.03 0) (hide yes) (show_name no) (do_not_autoplace no) (effects (font (size 1.27 1.27)) (justify left top)))
  (property "Manufacturer_Name" "Texas Instruments" (at 162.56 813.03 0) (hide yes) (show_name no) (do_not_autoplace no) (effects (font (size 1.27 1.27)) (justify left top)))
  (property "Manufacturer_Part_Number" "TXS0104EDR" (at 162.56 913.03 0) (hide yes) (show_name no) (do_not_autoplace no) (effects (font (size 1.27 1.27)) (justify left top)))
  (pin "1")
  (pin "2")
  (pin "3")
  (pin "4")
  (pin "5")
  (pin "6")
  (pin "7")
  (pin "14")
  (pin "13")
  (pin "12")
  (pin "11")
  (pin "10")
  (pin "9")
  (pin "8"))
 (symbol
  (lib_id "FRANK:C")
  (at 193.04 113.03 180)
  (unit 1)
  (body_style 1)
  (exclude_from_sim no)
  (in_bom yes)
  (on_board yes)
  (in_pos_files yes)
  (dnp no)
  (property "Reference" "C14" (at 196.85 111.506 90) (show_name no) (do_not_autoplace no) (effects (font (size 1.27 1.27)) (justify left)))
  (property "Value" "100n" (at 189.23 110.998 90) (show_name no) (do_not_autoplace no) (effects (font (size 1.27 1.27)) (justify left)))
  (property "Footprint" "FRANK:C_0805_2012Metric" (at 192.0748 109.22 0) (hide yes) (show_name no) (do_not_autoplace no) (effects (font (size 1.27 1.27))))
  (property "Datasheet" "" (at 193.04 113.03 0) (hide yes) (show_name no) (do_not_autoplace no) (effects (font (size 1.27 1.27))))
  (property "Description" "Unpolarized capacitor" (at 193.04 113.03 0) (hide yes) (show_name no) (do_not_autoplace no) (effects (font (size 1.27 1.27))))
  (property "AliExpress" "https://www.aliexpress.com/item/33008008276.html" (at 193.04 113.03 0) (hide yes) (show_name no) (do_not_autoplace no) (effects (font (size 1.27 1.27))))
  (property "Attrition Qty" "" (at 193.04 113.03 90) (hide yes) (show_name no) (do_not_autoplace no) (effects (font (size 1.27 1.27))))
  (property "Category" "" (at 193.04 113.03 90) (hide yes) (show_name no) (do_not_autoplace no) (effects (font (size 1.27 1.27))))
  (property "Class" "" (at 193.04 113.03 90) (hide yes) (show_name no) (do_not_autoplace no) (effects (font (size 1.27 1.27))))
  (property "Crystal Type" "" (at 193.04 113.03 90) (hide yes) (show_name no) (do_not_autoplace no) (effects (font (size 1.27 1.27))))
  (property "Frequency" "" (at 193.04 113.03 90) (hide yes) (show_name no) (do_not_autoplace no) (effects (font (size 1.27 1.27))))
  (property "Frequency Stability" "" (at 193.04 113.03 90) (hide yes) (show_name no) (do_not_autoplace no) (effects (font (size 1.27 1.27))))
  (property "Frequency Tolerance" "" (at 193.04 113.03 90) (hide yes) (show_name no) (do_not_autoplace no) (effects (font (size 1.27 1.27))))
  (property "Load Capacitance" "" (at 193.04 113.03 90) (hide yes) (show_name no) (do_not_autoplace no) (effects (font (size 1.27 1.27))))
  (property "Manufacturer" "" (at 193.04 113.03 90) (hide yes) (show_name no) (do_not_autoplace no) (effects (font (size 1.27 1.27))))
  (property "Minimum Qty" "" (at 193.04 113.03 90) (hide yes) (show_name no) (do_not_autoplace no) (effects (font (size 1.27 1.27))))
  (property "Normal Temperature Frequency Tolerance" "" (at 193.04 113.03 90) (hide yes) (show_name no) (do_not_autoplace no) (effects (font (size 1.27 1.27))))
  (property "Operating Temperature" "" (at 193.04 113.03 90) (hide yes) (show_name no) (do_not_autoplace no) (effects (font (size 1.27 1.27))))
  (property "Part" "" (at 193.04 113.03 90) (hide yes) (show_name no) (do_not_autoplace no) (effects (font (size 1.27 1.27))))
  (property "Process" "" (at 193.04 113.03 90) (hide yes) (show_name no) (do_not_autoplace no) (effects (font (size 1.27 1.27))))
  (property "Stock" "" (at 193.04 113.03 90) (hide yes) (show_name no) (do_not_autoplace no) (effects (font (size 1.27 1.27))))
  (property "Type" "" (at 193.04 113.03 90) (hide yes) (show_name no) (do_not_autoplace no) (effects (font (size 1.27 1.27))))
  (pin "1")
  (pin "2"))
 (symbol
  (lib_id "power:GND")
  (at 193.04 110.49 180)
  (unit 1)
  (body_style 1)
  (exclude_from_sim no)
  (in_bom yes)
  (on_board yes)
  (in_pos_files yes)
  (dnp no)
  (property "Reference" "#PWR053" (at 193.04 104.14 0) (hide yes) (show_name no) (do_not_autoplace no) (effects (font (size 1.27 1.27))))
  (property "Value" "GND" (at 192.913 106.0958 0) (show_name no) (do_not_autoplace no) (effects (font (size 1.27 1.27))))
  (property "Footprint" "" (at 193.04 110.49 0) (hide yes) (show_name no) (do_not_autoplace no) (effects (font (size 1.27 1.27))))
  (property "Datasheet" "" (at 193.04 110.49 0) (hide yes) (show_name no) (do_not_autoplace no) (effects (font (size 1.27 1.27))))
  (property "Description" "Power symbol creates a global label with name \"GND\" , ground" (at 193.04 110.49 0) (hide yes) (show_name no) (do_not_autoplace no) (effects (font (size 1.27 1.27))))
  (pin "1"))
 (symbol
  (lib_id "FRANK:C")
  (at 172.72 140.97 0)
  (unit 1)
  (body_style 1)
  (exclude_from_sim no)
  (in_bom yes)
  (on_board yes)
  (in_pos_files yes)
  (dnp no)
  (property "Reference" "C13" (at 168.91 142.494 90) (show_name no) (do_not_autoplace no) (effects (font (size 1.27 1.27)) (justify left)))
  (property "Value" "100n" (at 176.53 143.002 90) (show_name no) (do_not_autoplace no) (effects (font (size 1.27 1.27)) (justify left)))
  (property "Footprint" "FRANK:C_0805_2012Metric" (at 173.6852 144.78 0) (hide yes) (show_name no) (do_not_autoplace no) (effects (font (size 1.27 1.27))))
  (property "Datasheet" "" (at 172.72 140.97 0) (hide yes) (show_name no) (do_not_autoplace no) (effects (font (size 1.27 1.27))))
  (property "Description" "Unpolarized capacitor" (at 172.72 140.97 0) (hide yes) (show_name no) (do_not_autoplace no) (effects (font (size 1.27 1.27))))
  (property "AliExpress" "https://www.aliexpress.com/item/33008008276.html" (at 172.72 140.97 0) (hide yes) (show_name no) (do_not_autoplace no) (effects (font (size 1.27 1.27))))
  (property "Attrition Qty" "" (at 172.72 140.97 90) (hide yes) (show_name no) (do_not_autoplace no) (effects (font (size 1.27 1.27))))
  (property "Category" "" (at 172.72 140.97 90) (hide yes) (show_name no) (do_not_autoplace no) (effects (font (size 1.27 1.27))))
  (property "Class" "" (at 172.72 140.97 90) (hide yes) (show_name no) (do_not_autoplace no) (effects (font (size 1.27 1.27))))
  (property "Crystal Type" "" (at 172.72 140.97 90) (hide yes) (show_name no) (do_not_autoplace no) (effects (font (size 1.27 1.27))))
  (property "Frequency" "" (at 172.72 140.97 90) (hide yes) (show_name no) (do_not_autoplace no) (effects (font (size 1.27 1.27))))
  (property "Frequency Stability" "" (at 172.72 140.97 90) (hide yes) (show_name no) (do_not_autoplace no) (effects (font (size 1.27 1.27))))
  (property "Frequency Tolerance" "" (at 172.72 140.97 90) (hide yes) (show_name no) (do_not_autoplace no) (effects (font (size 1.27 1.27))))
  (property "Load Capacitance" "" (at 172.72 140.97 90) (hide yes) (show_name no) (do_not_autoplace no) (effects (font (size 1.27 1.27))))
  (property "Manufacturer" "" (at 172.72 140.97 90) (hide yes) (show_name no) (do_not_autoplace no) (effects (font (size 1.27 1.27))))
  (property "Minimum Qty" "" (at 172.72 140.97 90) (hide yes) (show_name no) (do_not_autoplace no) (effects (font (size 1.27 1.27))))
  (property "Normal Temperature Frequency Tolerance" "" (at 172.72 140.97 90) (hide yes) (show_name no) (do_not_autoplace no) (effects (font (size 1.27 1.27))))
  (property "Operating Temperature" "" (at 172.72 140.97 90) (hide yes) (show_name no) (do_not_autoplace no) (effects (font (size 1.27 1.27))))
  (property "Part" "" (at 172.72 140.97 90) (hide yes) (show_name no) (do_not_autoplace no) (effects (font (size 1.27 1.27))))
  (property "Process" "" (at 172.72 140.97 90) (hide yes) (show_name no) (do_not_autoplace no) (effects (font (size 1.27 1.27))))
  (property "Stock" "" (at 172.72 140.97 90) (hide yes) (show_name no) (do_not_autoplace no) (effects (font (size 1.27 1.27))))
  (property "Type" "" (at 172.72 140.97 90) (hide yes) (show_name no) (do_not_autoplace no) (effects (font (size 1.27 1.27))))
  (pin "1")
  (pin "2"))
 (symbol
  (lib_id "power:GND")
  (at 132.08 107.95 0)
  (mirror x)
  (unit 1)
  (body_style 1)
  (exclude_from_sim no)
  (in_bom yes)
  (on_board yes)
  (in_pos_files yes)
  (dnp no)
  (property "Reference" "#PWR048" (at 132.08 101.6 0) (hide yes) (show_name no) (do_not_autoplace no) (effects (font (size 1.27 1.27))))
  (property "Value" "GND" (at 132.207 103.5558 0) (show_name no) (do_not_autoplace no) (effects (font (size 1.27 1.27))))
  (property "Footprint" "" (at 132.08 107.95 0) (hide yes) (show_name no) (do_not_autoplace no) (effects (font (size 1.27 1.27))))
  (property "Datasheet" "" (at 132.08 107.95 0) (hide yes) (show_name no) (do_not_autoplace no) (effects (font (size 1.27 1.27))))
  (property "Description" "Power symbol creates a global label with name \"GND\" , ground" (at 132.08 107.95 0) (hide yes) (show_name no) (do_not_autoplace no) (effects (font (size 1.27 1.27))))
  (pin "1"))
 (symbol
  (lib_id "power:GND")
  (at 185.42 73.66 90)
  (unit 1)
  (body_style 1)
  (exclude_from_sim no)
  (in_bom yes)
  (on_board yes)
  (in_pos_files yes)
  (dnp no)
  (property "Reference" "#PWR052" (at 191.77 73.66 0) (hide yes) (show_name no) (do_not_autoplace no) (effects (font (size 1.27 1.27))))
  (property "Value" "GND" (at 190.5 73.66 90) (hide yes) (show_name no) (do_not_autoplace no) (effects (font (size 1.27 1.27))))
  (property "Footprint" "" (at 185.42 73.66 0) (hide yes) (show_name no) (do_not_autoplace no) (effects (font (size 1.27 1.27))))
  (property "Datasheet" "" (at 185.42 73.66 0) (hide yes) (show_name no) (do_not_autoplace no) (effects (font (size 1.27 1.27))))
  (property "Description" "Power symbol creates a global label with name \"GND\" , ground" (at 185.42 73.66 0) (hide yes) (show_name no) (do_not_autoplace no) (effects (font (size 1.27 1.27))))
  (pin "1"))
 (symbol
  (lib_id "power:GND")
  (at 172.72 143.51 0)
  (unit 1)
  (body_style 1)
  (exclude_from_sim no)
  (in_bom yes)
  (on_board yes)
  (in_pos_files yes)
  (dnp no)
  (property "Reference" "#PWR050" (at 172.72 149.86 0) (hide yes) (show_name no) (do_not_autoplace no) (effects (font (size 1.27 1.27))))
  (property "Value" "GND" (at 172.847 147.9042 0) (show_name no) (do_not_autoplace no) (effects (font (size 1.27 1.27))))
  (property "Footprint" "" (at 172.72 143.51 0) (hide yes) (show_name no) (do_not_autoplace no) (effects (font (size 1.27 1.27))))
  (property "Datasheet" "" (at 172.72 143.51 0) (hide yes) (show_name no) (do_not_autoplace no) (effects (font (size 1.27 1.27))))
  (property "Description" "Power symbol creates a global label with name \"GND\" , ground" (at 172.72 143.51 0) (hide yes) (show_name no) (do_not_autoplace no) (effects (font (size 1.27 1.27))))
  (pin "1"))
 (symbol
  (lib_id "power:GND")
  (at 138.43 133.35 270)
  (unit 1)
  (body_style 1)
  (exclude_from_sim no)
  (in_bom yes)
  (on_board yes)
  (in_pos_files yes)
  (dnp no)
  (property "Reference" "#PWR049" (at 132.08 133.35 0) (hide yes) (show_name no) (do_not_autoplace no) (effects (font (size 1.27 1.27))))
  (property "Value" "GND" (at 133.35 133.604 90) (show_name no) (do_not_autoplace no) (effects (font (size 1.27 1.27))))
  (property "Footprint" "" (at 138.43 133.35 0) (hide yes) (show_name no) (do_not_autoplace no) (effects (font (size 1.27 1.27))))
  (property "Datasheet" "" (at 138.43 133.35 0) (hide yes) (show_name no) (do_not_autoplace no) (effects (font (size 1.27 1.27))))
  (property "Description" "Power symbol creates a global label with name \"GND\" , ground" (at 138.43 133.35 0) (hide yes) (show_name no) (do_not_autoplace no) (effects (font (size 1.27 1.27))))
  (pin "1"))
 (symbol
  (lib_id "power:VBUS")
  (at 123.19 73.66 90)
  (unit 1)
  (body_style 1)
  (exclude_from_sim no)
  (in_bom yes)
  (on_board yes)
  (in_pos_files yes)
  (dnp no)
  (property "Reference" "#PWR045" (at 127 73.66 0) (hide yes) (show_name no) (do_not_autoplace no) (effects (font (size 1.27 1.27))))
  (property "Value" "VBUS" (at 119.38 73.6599 90) (show_name no) (do_not_autoplace no) (effects (font (size 1.27 1.27)) (justify left)))
  (property "Footprint" "" (at 123.19 73.66 0) (hide yes) (show_name no) (do_not_autoplace no) (effects (font (size 1.27 1.27))))
  (property "Datasheet" "" (at 123.19 73.66 0) (hide yes) (show_name no) (do_not_autoplace no) (effects (font (size 1.27 1.27))))
  (property "Description" "Power symbol creates a global label with name \"VBUS\"" (at 123.19 73.66 0) (hide yes) (show_name no) (do_not_autoplace no) (effects (font (size 1.27 1.27))))
  (pin "1"))
 (symbol
  (lib_id "power:VBUS")
  (at 199.39 118.11 270)
  (unit 1)
  (body_style 1)
  (exclude_from_sim no)
  (in_bom yes)
  (on_board yes)
  (in_pos_files yes)
  (dnp no)
  (property "Reference" "#PWR054" (at 195.58 118.11 0) (hide yes) (show_name no) (do_not_autoplace no) (effects (font (size 1.27 1.27))))
  (property "Value" "VBUS" (at 202.438 118.11 90) (show_name no) (do_not_autoplace no) (effects (font (size 1.27 1.27)) (justify left)))
  (property "Footprint" "" (at 199.39 118.11 0) (hide yes) (show_name no) (do_not_autoplace no) (effects (font (size 1.27 1.27))))
  (property "Datasheet" "" (at 199.39 118.11 0) (hide yes) (show_name no) (do_not_autoplace no) (effects (font (size 1.27 1.27))))
  (property "Description" "Power symbol creates a global label with name \"VBUS\"" (at 199.39 118.11 0) (hide yes) (show_name no) (do_not_autoplace no) (effects (font (size 1.27 1.27))))
  (pin "1"))
 (symbol
  (lib_id "power:+3V3")
  (at 123.19 118.11 90)
  (unit 1)
  (body_style 1)
  (exclude_from_sim no)
  (in_bom yes)
  (on_board yes)
  (in_pos_files yes)
  (dnp no)
  (fields_autoplaced yes)
  (property "Reference" "#PWR046" (at 127 118.11 0) (hide yes) (show_name no) (do_not_autoplace no) (effects (font (size 1.27 1.27))))
  (property "Value" "+3V3" (at 119.38 118.1099 90) (show_name no) (do_not_autoplace no) (effects (font (size 1.27 1.27)) (justify left)))
  (property "Footprint" "" (at 123.19 118.11 0) (hide yes) (show_name no) (do_not_autoplace no) (effects (font (size 1.27 1.27))))
  (property "Datasheet" "" (at 123.19 118.11 0) (hide yes) (show_name no) (do_not_autoplace no) (effects (font (size 1.27 1.27))))
  (property "Description" "Power symbol creates a global label with name \"+3V3\"" (at 123.19 118.11 0) (hide yes) (show_name no) (do_not_autoplace no) (effects (font (size 1.27 1.27))))
  (pin "1"))
 (symbol
  (lib_id "power:GND")
  (at 129.54 81.28 0)
  (unit 1)
  (body_style 1)
  (exclude_from_sim no)
  (in_bom yes)
  (on_board yes)
  (in_pos_files yes)
  (dnp no)
  (property "Reference" "#PWR047" (at 129.54 87.63 0) (hide yes) (show_name no) (do_not_autoplace no) (effects (font (size 1.27 1.27))))
  (property "Value" "GND" (at 129.667 85.6742 0) (show_name no) (do_not_autoplace no) (effects (font (size 1.27 1.27))))
  (property "Footprint" "" (at 129.54 81.28 0) (hide yes) (show_name no) (do_not_autoplace no) (effects (font (size 1.27 1.27))))
  (property "Datasheet" "" (at 129.54 81.28 0) (hide yes) (show_name no) (do_not_autoplace no) (effects (font (size 1.27 1.27))))
  (property "Description" "Power symbol creates a global label with name \"GND\" , ground" (at 129.54 81.28 0) (hide yes) (show_name no) (do_not_autoplace no) (effects (font (size 1.27 1.27))))
  (pin "1")))
